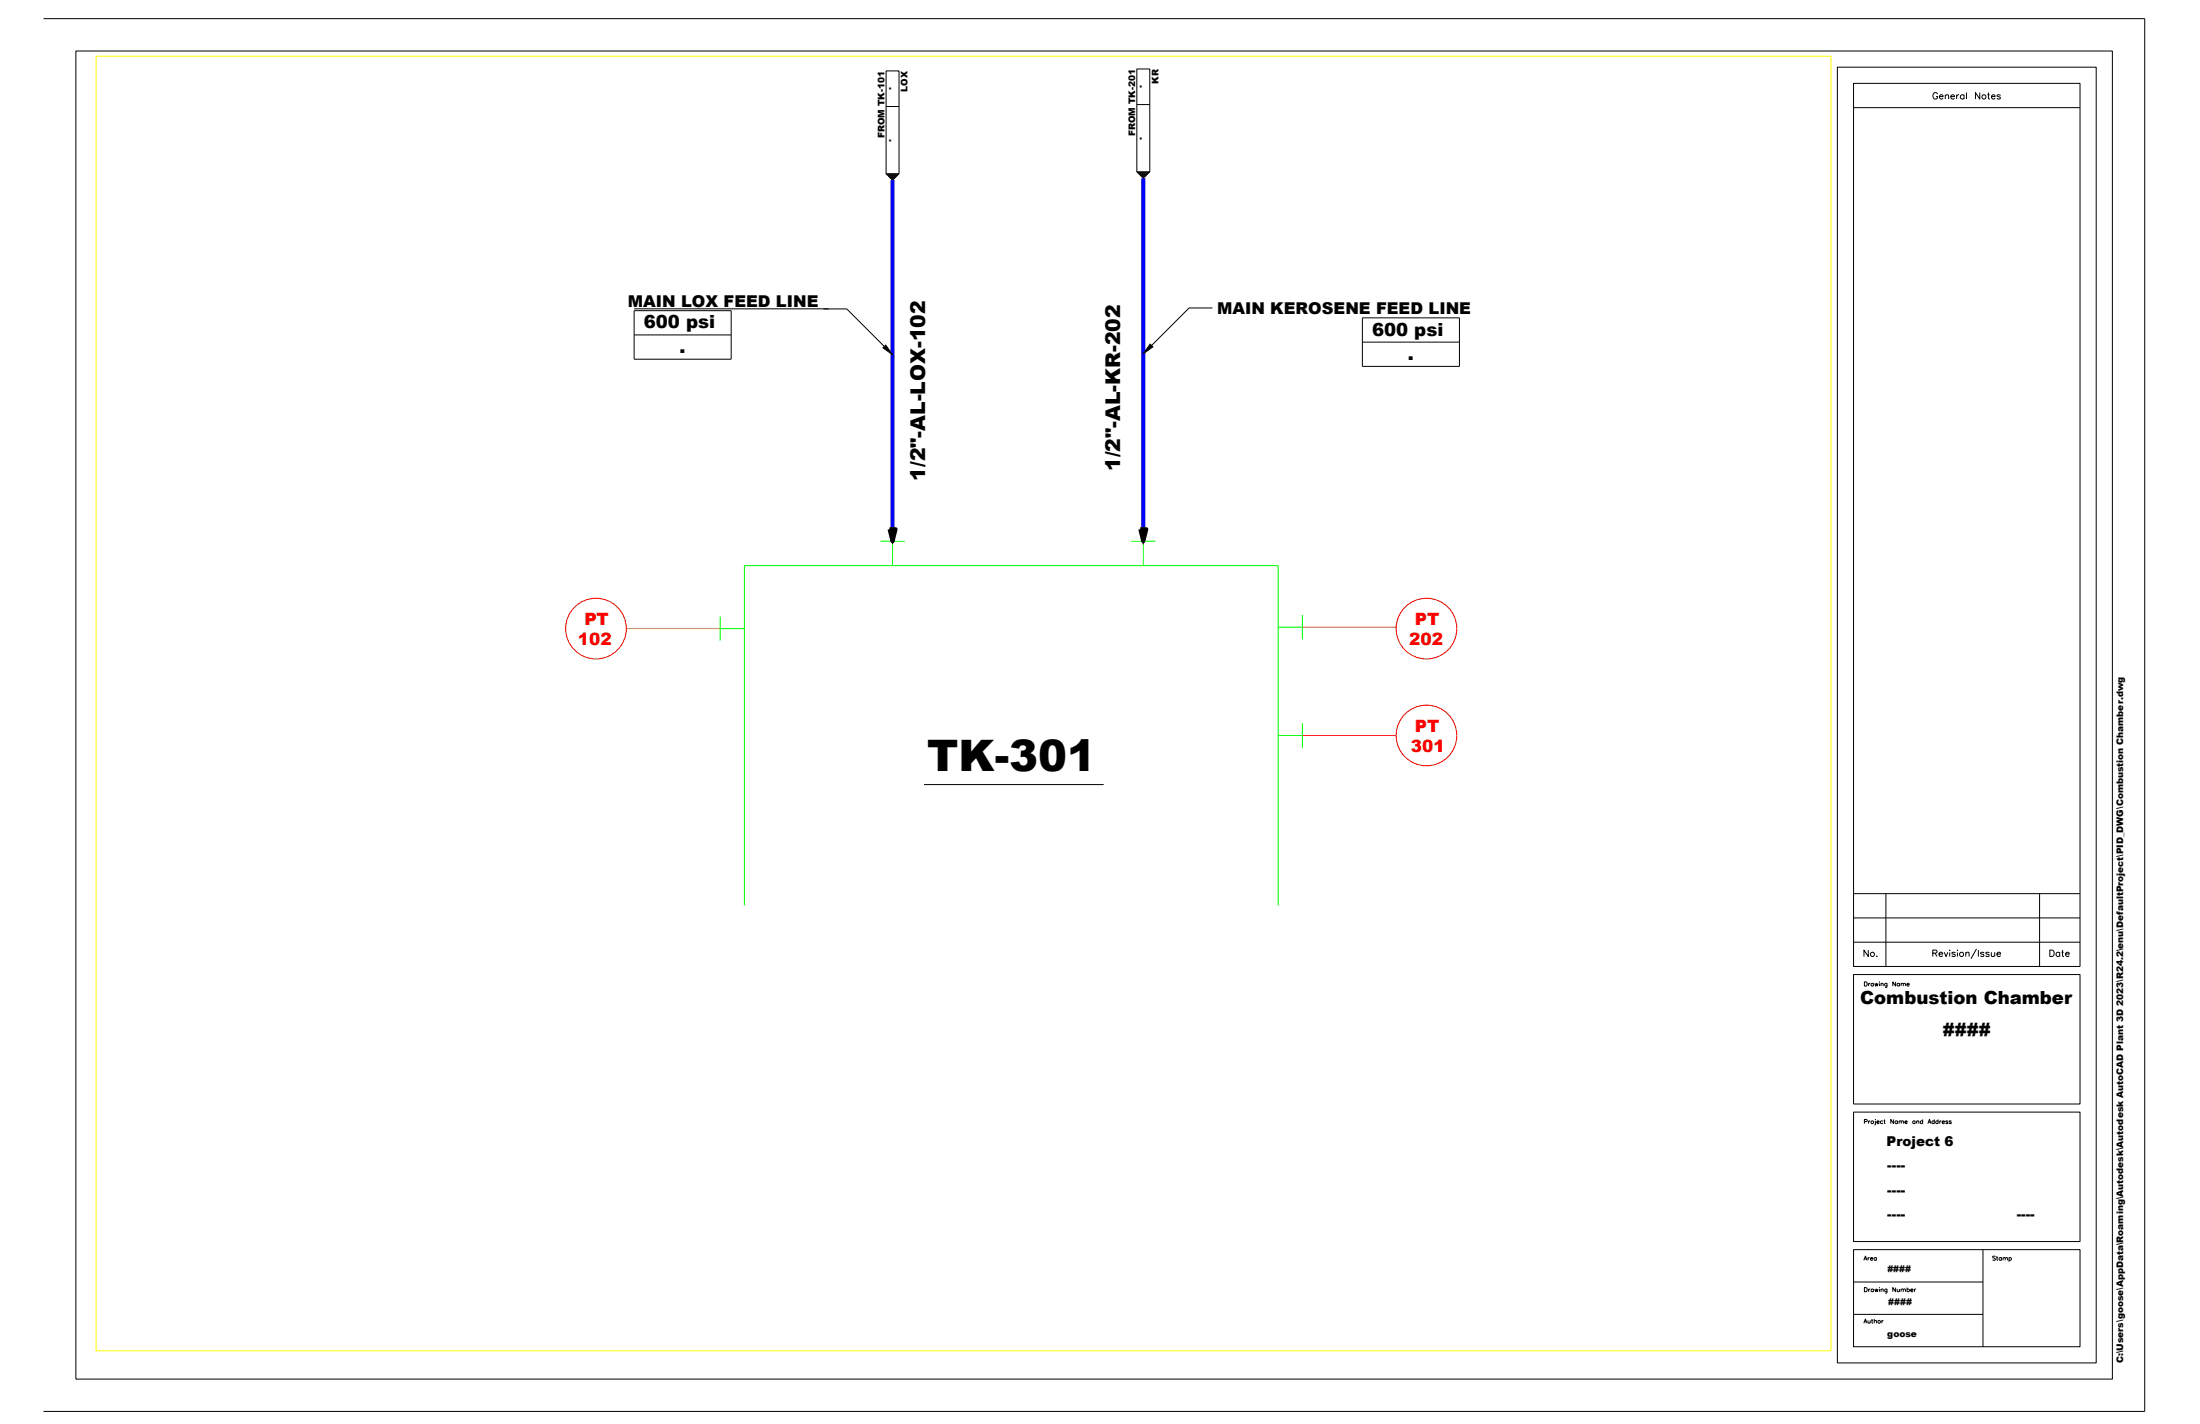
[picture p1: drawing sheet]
<svg xmlns="http://www.w3.org/2000/svg" width="864mm" height="559mm" viewBox="0 0 864 559" stroke-linecap="round" stroke-linejoin="round" font-family="sans-serif">
<!-- layer: Equipment -->
<path d="M350.4 212.4v9.5M448.8 212.4v9.5M292.2 221.9h209.5M282.7 246.7h9.5M501.7 246.1h9.6M501.7 288.6h9.6" fill="none" stroke="#0f0" stroke-width=".39"/>
<!-- layer: 0 -->
<path d="M345.6 212.4h9.5M453.6 212.4h-9.6M292.2 221.9v133.4M501.7 221.9v133.4M282.7 241.9v9.6M511.3 241.3v9.6M511.3 283.9v9.5" fill="none" stroke="#0f0" stroke-width=".39"/>
<!-- layer: Text -->
<path d="M362.7 307.9h70.6" fill="none" stroke="#000" stroke-width=".39"/>
<!-- layer: Annotation -->
<path d="M347.8 68.2h5.1M446.3 67.4h5M287 121.9v19.1M572.9 124.7v19.1" fill="none" stroke="#000" stroke-width=".39"/>
<!-- layer: 0 -->
<g fill="none" stroke="#000" stroke-width=".39">
<path d="M347.8 27.8h5.1v40.4l-2.5 2.5-2.6-2.5zM446.3 27.1h5v40.3l-2.5 2.5-2.5-2.5zM347.8 41.8h5.1M446.3 41h5M348.1 68.4h4.6M348.3 68.7h4.1M348.6 68.9h3.5M348.8 69.2h3.1M349.1 69.4h2.5M349.4 69.7h2M349.6 69.9h1.5M349.9 70.2h1"/>
<path d="M350.1 70.5h.5M446.5 67.7h4.6M446.8 67.9h4M447 68.2h3.6M447.3 68.4h3M447.5 68.7h2.6M447.8 68.9h2M448 69.2h1.6M448.3 69.4h1M448.5 69.7h.6M248.9 121.2h76.4M248.9 131.4h38.1"/>
<path d="M287 121.9h-38.1v19.1h38.1M323.3 121.2h9.1l14.7 14.8M475.9 120.9h-9.1l-14.8 14.7M534.8 134.3h38.1M572.9 124.7h-38.1v19.1h38.1"/>
</g>
<!-- layer: Process -->
<path d="M350.4 70.7v137M448.8 69.9v137.8" fill="none" stroke="#00f" stroke-width="1.6" stroke-linecap="butt"/>
<!-- layer: Annotation -->
<path d="M349.2 207.7h2.4l-1.2 4.7zM447.6 207.7h2.4l-1.2 4.7z" fill="none" stroke="#000" stroke-width="1.6" stroke-linecap="butt"/>
<!-- layer: 0 -->
<g fill="#000" stroke="#000" stroke-width=".39">
<path d="M347.7 135.4l2.7 3.8-3.8-2.7zM451.5 135l1.1 1.1-3.8 2.7z"/>
<path d="M350.4 207.7h1.2l-1.2 4.7zM349.2 207.7l1.2 4.7v-4.7z"/>
<path d="M448.8 207.7h1.2l-1.2 4.7zM447.6 207.7l1.2 4.7v-4.7z"/>
</g>
<!-- layer: Instrument -->
<path d="M222 246.7a11.9 11.9 0 0 1 11.9-11.9 11.9 11.9 0 0 1 12 11.9M548 246.7a11.9 11.9 0 0 1 12-11.9 11.9 11.9 0 0 1 11.9 11.9M548 288.6a11.9 11.9 0 0 1 12-11.9 11.9 11.9 0 0 1 11.9 11.9" fill="none" stroke="#f00" stroke-width=".39"/>
<!-- layer: 0 -->
<path d="M222 246.7a11.9 11.9 0 0 0 11.9 11.9 11.9 11.9 0 0 0 12-11.9M548 246.7a11.9 11.9 0 0 0 12 11.9 11.9 11.9 0 0 0 11.9-11.9M548 288.6a11.9 11.9 0 0 0 12 11.9 11.9 11.9 0 0 0 11.9-11.9" fill="none" stroke="#f00" stroke-width=".39"/>
<path d="M238.7 239.5l-9.3 .1M564.7 239.5l-9.2 .1M226.8 247.9h14.5M552.5 247.8h15.2M553.2 289.8h13.7M564.7 281.4l-9.2 .1" fill="none" stroke="#fff" stroke-width=".39"/>
<g fill="#fff" stroke="#fff" stroke-width=".39">
<path d="M229.4 239.6v5.9h9.3zM229.4 239.6l9.3-.1v6z"/>
<path d="M226.8 247.9v6.2h14.5zM226.8 247.9h14.5v6.2z"/>
<path d="M555.5 239.6v5.9h9.2zM555.5 239.6l9.2-.1v6z"/>
<path d="M552.5 247.8v6.3h15.2zM552.5 247.8h15.2v6.3z"/>
<path d="M555.5 281.5v6h9.2zM555.5 281.5l9.2-.1v6.1z"/>
<path d="M553.2 289.8v6.2h13.7zM553.2 289.8h13.7v6.2z"/>
</g>
<!-- layer: Instrument Line -->
<path d="M245.9 246.7h36.8M511.3 246.1h36.8v.6M511.3 288.6h36.8" fill="none" stroke="#ff7f00" stroke-width=".39"/>
<!-- layer: Title Block -->
<g fill="none" stroke="#000" stroke-width=".39">
<path d="M17.1 7.3h824.8v546.6h-824.8M29.8 20h799.4v521.2h-799.4zM721.3 26.4h101.6v508.4h-101.6zM727.6 32.7h88.9v346.6h-88.9zM760.6 36.9a.94 .94 0 0 0-1.1-.6 .94 .94 0 0 0-.7 1 1.05 1.05 0 0 0 .3 1.4 1.05 1.05 0 0 0 1.4-.2l.1-.6h-.6M761.3 37.9h1.5a.81 .81 0 0 0-1.1-.5 .81 .81 0 0 0-.4 1.2 .81 .81 0 0 0 1.2 .1l.3-.2M763.6 37.7l.6-.5 .6 .1 .1 1.6M763.6 37.2v1.7M765.8 37.9h1.4a.82 .82 0 0 0-1.1-.5 .82 .82 0 0 0-.3 1.2 .82 .82 0 0 0 1.2 .1l.2-.2M768.1 37.2v1.7M769 37.2l-.6 .1-.3 .6M771 37.5a.81 .81 0 0 0-1.2-.1 .81 .81 0 0 0 0 1.2 .81 .81 0 0 0 1.2-.1"/>
<path d="M771 37.2v1.7M771.9 36.3v2.6M777.2 36.3v2.6l-1.7-2.6v2.6M780.2 37.2h.8M780.5 36.3v2.1l.1 .3 .5 .2M781.7 37.9h1.5a.81 .81 0 0 0-.9-.6 .81 .81 0 0 0-.7 .8 .81 .81 0 0 0 .7 .8l.9-.4M785.2 37.5l-.4-.3-.9 .3 1.2 .7v.5l-.7 .2-.5-.4M727.6 42.2h88.9M727.6 350.7h88.9M740.3 350.7v28.6M800.6 350.7v28.6M727.6 360.2h88.9"/>
<path d="M727.6 369.7h88.9M758.7 374l1.5-.1 .2-.6-.6-.5h-1.1v2.6M759.5 374l.9 1.4M761.1 374.4h1.5a.82 .82 0 0 0-.9-.7 .82 .82 0 0 0-.7 .9 .82 .82 0 0 0 .7 .8l.9-.4M763.2 373.7l.7 1.7 .7-1.7M765.3 372.8v.3zM765.3 373.8v1.6M767.5 374l-.5-.3-.8 .3 1.2 .6v.6l-.7 .2-.5-.4M768.4 372.8v.3zM768.4 373.8v1.6M771.7 374.1l.5-.4 .7 .1 .1 1.6M771.7 373.7v1.7"/>
<path d="M775.9 372.3l-2.2 3.9M776.6 372.8v2.6M778.8 374l-.5-.3-.7 .1v.5l1.1 .3 .1 .4-.5 .4-.8-.4M780.8 374l-.4-.3-.8 .1v.5l1.1 .3 .1 .4-.4 .4-.9-.4M781.7 373.7l.1 1.5 .6 .2 .6-.5M783 373.7v1.7M783.9 374.4h1.4a.82 .82 0 0 0-.9-.7 .82 .82 0 0 0-.7 .9 .82 .82 0 0 0 .8 .8l.8-.4M727.6 382.4h88.9v50.8h-88.9zM731.9 385.3h.5a.88 .88 0 0 1 .6 .8 .88 .88 0 0 1-.6 .9h-.5zM733.5 385.9v1.1M734.1 385.9l-.6 .4M735.4 386.1a.52 .52 0 0 0-.8-.1 .52 .52 0 0 0 0 .8 .52 .52 0 0 0 .8-.1"/>
<path d="M735.4 385.9v1.1M735.9 385.9l.4 1.1 .3-1.1 .3 1.1 .3-1.1M737.7 385.4h.1M737.8 385.9v1.1M738.4 386.2l.8-.3v1.1M738.4 385.9v1.1M740.7 385.9v1.5h-.7M740.7 386.1a.53 .53 0 0 0-.7-.1 .53 .53 0 0 0 0 .8 .53 .53 0 0 0 .7-.1M744.1 385.3v1.7l-1.1-1.7v1.7M745.6 386.1a.53 .53 0 0 0-.8-.1 .53 .53 0 0 0 0 .8 .53 .53 0 0 0 .8-.1M745.6 385.9v1.1M746.3 386.2l.7-.3 .1 1.1"/>
<path d="M746.3 385.9v1.1M747.1 386.2l.8-.3 .1 1.1M748.5 386.3h1a.48 .48 0 0 0-.5-.5 .48 .48 0 0 0-.5 .5l.4 .7 .6-.3M727.6 436.4h88.9v50.8h-88.9zM733.5 439.8v1.1M734.1 439.8l-.6 .5M736.1 439.4h.1M736.2 439.9v1.3l-.4 .3M739.5 439.8h.5M739.7 439.3v1.3l.4 .3M743.3 439.3v1.6l-1.1-1.6v1.6M744.8 439.8v1.1"/>
<path d="M745.5 439.8v1.1M751.8 439.8v1.1M752.4 439.8v1.1M754.7 439.3v1.6M759.3 439.3v1.6M760.8 439.3v1.6M761.4 439.8v1.1M762 439.8l-.6 .5M731.9 440.2l.9-.1v-.7l-.9-.1v1.6M736.7 440.3h1a.48 .48 0 0 0-.5-.5 .48 .48 0 0 0-.5 .5l.3 .6 .7-.2M739.1 440.1a.53 .53 0 0 0-.8-.1 .53 .53 0 0 0 0 .8 .53 .53 0 0 0 .8-.1M744.8 440.1a.53 .53 0 0 0-.7-.1 .53 .53 0 0 0 0 .8 .53 .53 0 0 0 .7-.1"/>
<path d="M745.5 440.2l.8-.3v1M746.3 440.2l.8-.3 .1 1M747.7 440.3h1a.48 .48 0 0 0-.5-.5 .48 .48 0 0 0-.5 .5l.3 .6 .7-.2M751.8 440.1a.53 .53 0 0 0-.8-.1 .53 .53 0 0 0 0 .8 .53 .53 0 0 0 .8-.1M752.4 440.2l.8-.3v1M754.7 440.1a.53 .53 0 0 0-.7-.1 .53 .53 0 0 0 0 .8 .53 .53 0 0 0 .7-.1M756.8 440.9l.6-1.6 .6 1.6M757 440.4h.8M759.3 440.1a.52 .52 0 0 0-.8-.1 .52 .52 0 0 0 0 .8 .52 .52 0 0 0 .8-.1M760.8 440.1a.53 .53 0 0 0-.8-.1 .53 .53 0 0 0 0 .8 .53 .53 0 0 0 .8-.1M762.4 440.3h.9a.48 .48 0 0 0-.5-.5 .48 .48 0 0 0-.4 .5l.2 .6 .7-.2M764.6 440.1l-.3-.3-.5 .3 .8 .4v.4l-.8-.2"/>
<path d="M766 440.1l-.3-.3-.6 .3 .8 .4v.4l-.8-.2M727.6 490.4h88.9v38.1h-88.9zM778.4 490.4v38.1M783.3 493.2l-.4-.3-.7 .3 .1 .4 1 .5-.4 .5-.7-.3M783.7 493.5h.5M783.9 492.9v1.4l.4 .3M785.6 493.7a.52 .52 0 0 0-.7-.1 .52 .52 0 0 0 0 .8 .52 .52 0 0 0 .7-.1M785.6 493.5v1.1M786.3 493.8l.8-.2v1M786.3 493.5v1.1M787.1 493.8l.8-.2 .1 1M788.6 493.7a.53 .53 0 0 1 .8-.1 .53 .53 0 0 1 0 .8 .53 .53 0 0 1-.8-.1"/>
<path d="M788.6 493.5v1.6M727.6 515.8h50.8M727.6 503.1h50.8M731.9 505.3h.5a.88 .88 0 0 1 .6 .8 .88 .88 0 0 1-.6 .8h-.5zM733.5 505.8v1.1M734.1 505.8l-.6 .5M735.4 506a.52 .52 0 0 0-.8 0 .52 .52 0 0 0 0 .7 .52 .52 0 0 0 .8 0M735.4 505.8v1.1M735.9 505.8l.4 1.1 .3-1.1 .3 1.1 .3-1.1M737.7 505.3h.1M737.8 505.9v1M738.4 506.1l.8-.2v1"/>
<path d="M738.4 505.8v1.1M740.7 505.8v1.5l-.7 .1M740.7 506a.53 .53 0 0 0-.7 0 .53 .53 0 0 0 0 .8 .53 .53 0 0 0 .7-.1M744.1 505.3v1.6l-1.1-1.6v1.6M744.7 505.8l.1 1 .8-.2M745.6 505.8v1.1M746.3 506.1l.7-.2 .1 1M746.3 505.8v1.1M747.1 506.1l.8-.2 .1 1M748.6 506a.53 .53 0 0 1 .8 0 .53 .53 0 0 1 0 .8 .53 .53 0 0 1-.8-.1M748.6 505.3v1.6M750 506.3h1a.56 .56 0 0 0-.9-.3 .56 .56 0 0 0 0 .9 .56 .56 0 0 0 .9-.2"/>
<path d="M751.5 505.8v1.1M752.1 505.8l-.6 .5"/>
<circle cx="778.8" cy="38" r=".84"/>
<circle cx="770" cy="374.5" r=".83"/>
<circle cx="735" cy="440.4" r=".55"/>
</g>
<!-- layer: 0 -->
<path d="M37.7 22.1h681.1v508h-681.1z" fill="none" stroke="#ff0" stroke-width=".39"/>
<text font-size="17" x="364" y="302.4">TK-301</text>
<g font-size="8">
<text x="439.8" y="184.8" transform="rotate(-90 439.8 184.8)">1/2&quot;-AL-KR-202</text>
<text x="363.2" y="188.6" transform="rotate(-90 363.2 188.6)">1/2&quot;-AL-LOX-102</text>
</g>
<g font-size="7.1">
<text x="252.7" y="128.9">600 psi</text>
<text x="538.6" y="131.7">600 psi</text>
<text x="266.8" y="138.4">.</text>
<text x="552.6" y="141.2">.</text>
<text x="730.2" y="393.9">Combustion Chamber</text>
<text x="762.7" y="406.6">####</text>
</g>
<g font-size="6.7" fill="#f00">
<text x="229.4" y="245.1">PT</text>
<text x="555.4" y="245.1">PT</text>
<text x="226.8" y="253">102</text>
<text x="553.2" y="253">202</text>
<text x="555.4" y="287.1">PT</text>
<text x="553.8" y="294.9">301</text>
</g>
<g font-size="6.4">
<text x="246.4" y="120.4">MAIN LOX FEED LINE</text>
<text x="477.7" y="123.2">MAIN KEROSENE FEED LINE</text>
</g>
<g font-size="6.2">
<text x="731" y="376.8">No.</text>
<text x="803.6" y="376.8">Date</text>
</g>
<g font-size="5.3">
<text x="740.6" y="449.8">Project 6</text>
<text x="740.9" y="459.3">----</text>
<text x="740.9" y="468.8">----</text>
<text x="740.9" y="478.3">----</text>
<text x="791.7" y="478.3">----</text>
</g>
<g font-size="4.4">
<text x="730.6" y="495.7">Area</text>
<text x="730.6" y="520.3">Author</text>
</g>
<g font-size="3.5">
<text x="349.8" y="35.4" transform="rotate(-90 349.8 35.4)">.</text>
<text x="356.3" y="35.9" transform="rotate(-90 356.3 35.9)">LOX</text>
<text x="448.2" y="34.6" transform="rotate(-90 448.2 34.6)">.</text>
<text x="454.7" y="32.8" transform="rotate(-90 454.7 32.8)">KR</text>
<text x="445.6" y="53.5" transform="rotate(-90 445.6 53.5)">FROM TK-201</text>
<text x="347.2" y="54.2" transform="rotate(-90 347.2 54.2)">FROM TK-101</text>
<text x="349.8" y="55.7" transform="rotate(-90 349.8 55.7)">.</text>
<text x="448.2" y="55" transform="rotate(-90 448.2 55)">.</text>
<text x="740.9" y="499.3">####</text>
<text x="741.2" y="512">####</text>
<text x="740.9" y="524.7">goose</text>
<text x="833.5" y="534.9" transform="rotate(-90 833.5 534.9)">C:\Users\goose\AppData\Roaming\Autodesk\Autodesk AutoCAD Plant 3D 2023\R24.2\enu\DefaultProject\PID_DWG\Combustion Chamber.dwg</text>
</g>
</svg>
